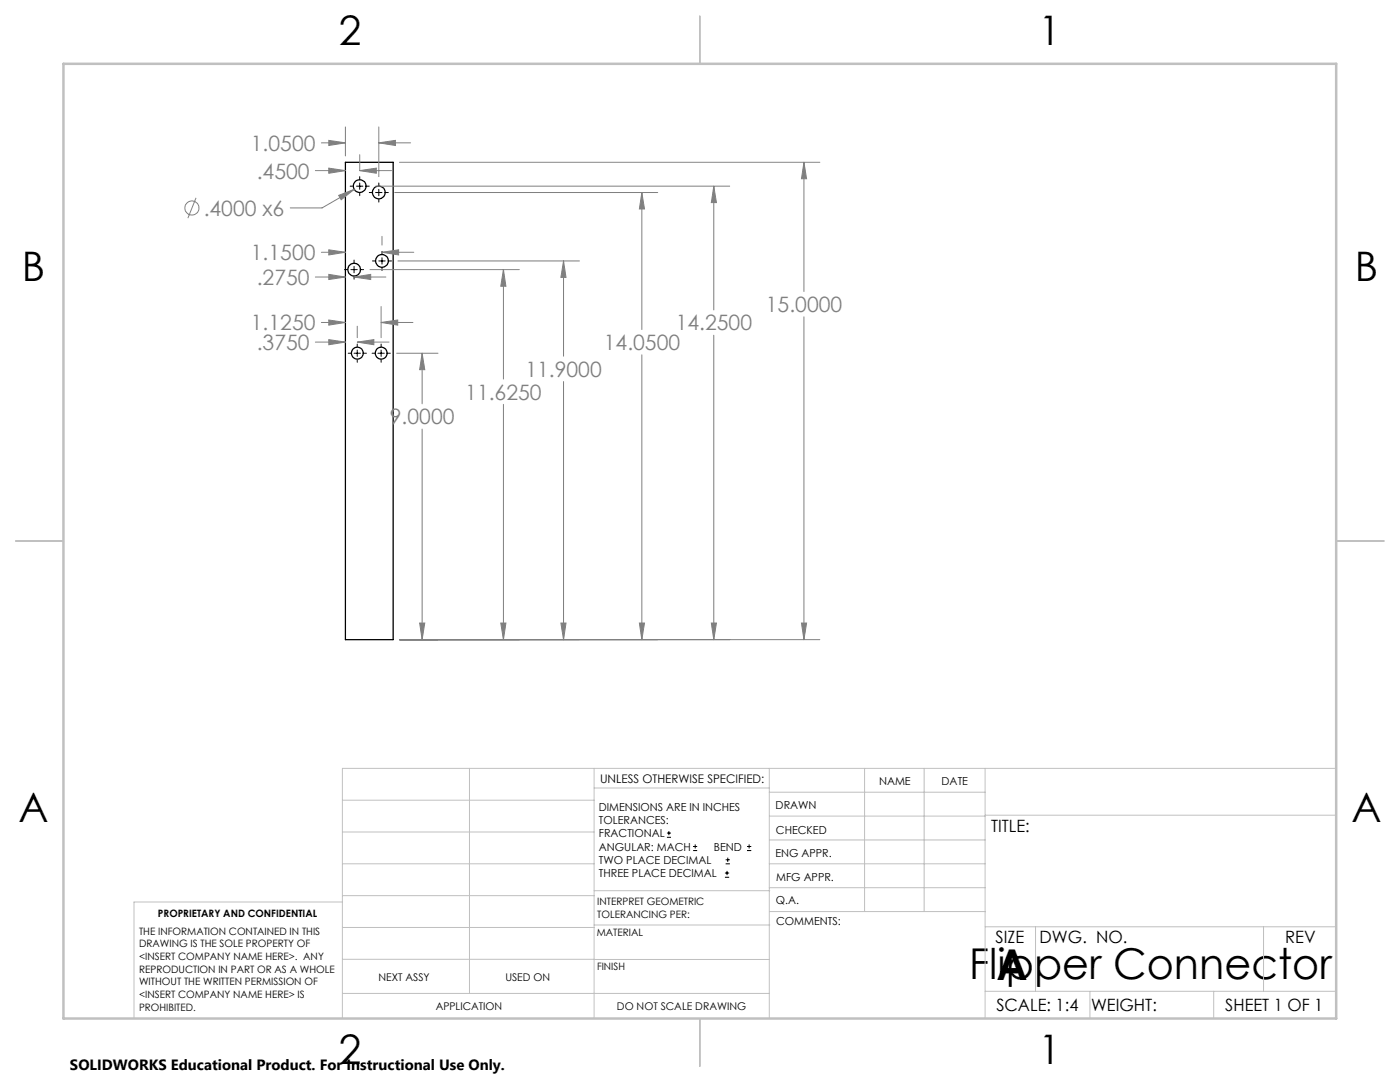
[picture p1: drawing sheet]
<svg xmlns="http://www.w3.org/2000/svg" width="279mm" height="216mm" viewBox="0 0 279 216" stroke-linecap="round" stroke-linejoin="round" font-family="sans-serif">
<g fill="none" stroke="#000" stroke-width=".25">
<path d="M68.9 32.4h9.6v95.2h-9.6z"/>
<circle cx="71.8" cy="37.1" r="1.28"/>
<circle cx="75.6" cy="38.4" r="1.28"/>
<circle cx="70.7" cy="53.8" r="1.27"/>
<circle cx="76.2" cy="52.1" r="1.28"/>
<circle cx="71.3" cy="70.5" r="1.19"/>
<circle cx="76.1" cy="70.5" r="1.19"/>
</g>
<g fill="none" stroke="#808080" stroke-width=".2">
<path d="M39.1 39.5l-1.6 4M62.9 34h6M64.1 28.5h4.8M65.6 33.5l3.3 .5-3.3 .6zM65.6 28l3.3 .5-3.3 .5zM67.6 39l3.1-1.2-2.6 2.1zM68.9 25.3v5.8M70.7 37.8l-6.4 3.7h-6.4M71.8 34l3.3-.5v1.1zM71.8 30.9v3.1M71.8 34h6.3M75 37.1h70.6"/>
<path d="M75.6 28.5l3.3-.5v1zM75.6 25.3v9.9M75.6 28.5h6.4M78.8 38.4h52.5M79.7 32.4h83.9M128.1 38.4l.5 3.3h-1zM128.1 38.4v27.4M142.5 37.1l.5 3.3h-1zM142.5 37.1v24.7M160.4 32.4l.6 3.3h-1.1zM160.4 32.4v25.8M62.9 55.3h6"/>
<path d="M64.1 50.3h4.8M65.6 54.8l3.3 .5-3.3 .5zM65.6 49.8l3.3 .5-3.3 .6zM70.7 55.3l3.3-.5v1zM70.7 55.3h6.3M73.8 53.8h29.8M76.2 50.3l3.4-.5v1.1zM76.2 47.2v1.7M76.2 50.3h6.4M79.4 52.1h36.2M100.5 53.8l.5 3.3h-1.1zM100.5 53.8v21.8"/>
<path d="M112.5 52.1l.5 3.3h-1.1zM112.5 52.1v19M62.9 68.3h6M64.1 64.3h4.8M65.6 67.8l3.3 .5-3.3 .5zM65.6 63.9l3.3 .4-3.3 .6zM71.3 68.3l3.3-.5v1zM71.3 65.1v2.3M71.3 68.3h6.3M76.1 64.3l3.3-.4v1zM76.1 61.2v6.2M76.1 64.3h6.3"/>
<path d="M79.2 70.5h8.2M84.2 70.5l.6 3.3h-1.1zM84.2 70.5v10.1M112.5 76.1v51.5M128.1 70.8v56.8M142.5 66.9v60.7M160.4 63.2v64.4M84.2 85.6v42M100.5 80.7v46.9M79.7 127.6h83.9M83.7 124.3h1.1l-.6 3.3zM99.9 124.3h1.1l-.5 3.3z"/>
<path d="M111.9 124.3h1.1l-.5 3.3zM127.6 124.3h1l-.5 3.3zM142 124.3h1l-.5 3.3zM159.9 124.3h1.1l-.6 3.3z"/>
<circle cx="38.3" cy="41.5" r="1.41"/>
</g>
<g fill="none" stroke="#000" stroke-width=".2">
<path d="M69.9 37.1h.6M71.2 37.1h1.2M71.8 35.2v.7M71.8 36.5v1.3M71.8 38.4v.7M73.1 37.1h.6M73.7 38.4h.6M75 38.4h1.2M75.6 36.5v.6M75.6 37.8v1.3M75.6 39.7v.6M76.9 38.4h.6"/>
<path d="M68.8 53.8h.6M70 53.8h1.3M70.7 51.9v.6M70.7 53.2v1.2M70.7 55.1v.6M71.9 53.8h.7M74.3 52.1h.7M75.6 52.1h1.3M76.2 50.2v.6M76.2 51.4v1.3M76.2 53.3v.7M77.5 52.1h.6"/>
<path d="M69.5 70.5h.5M70.7 70.5h1.2M71.3 68.7v.5M71.3 69.8v1.3M71.3 71.8v.5M72.6 70.5h.5M74.3 70.5h.5M75.4 70.5h1.3M76.1 68.7v.5M76.1 69.8v1.3M76.1 71.8v.5M77.3 70.5h.6"/>
<path d="M133.1 167.1h.8M133.1 166.2h.8M133.5 165.8v.9M138.3 169.7h.8M138.3 168.9h.8M138.7 168.5v.8M144.7 175h.8M144.7 174.2h.8M144.8 172.4h.9M144.8 171.6h.9M145.1 173.8v.8M145.2 171.1v.9"/>
<path d="M149.1 169.7h.8M149.1 168.9h.8M149.5 168.5v.8"/>
</g>
<g fill="none" stroke="#c0c0c0" stroke-width=".2">
<path d="M68.3 159.7h50.3M93.7 153.3v44.9M118.6 153.3v49.9M118.6 157.2h34.9M153.5 153.3v49.9M153.5 158.1h43.1M172.5 153.3v28.6M184.4 153.3v28.6M196.6 153.3v49.9M266.7 153.3h-198.4v49.9M68.3 178.7h50.3M68.3 172.4h50.3"/>
<path d="M68.3 166h50.3M68.3 180h-41.6v23.2M118.6 177.7h35M153.5 167.6h43.1M153.5 162.8h43.1M153.5 172.4h43.1M153.5 177.1h43.1M196.6 162.7h70.1M68.3 198.2h85.2M68.3 191.4l85.2 .1M68.3 185.1h50.3M118.6 184.6h35"/>
<path d="M153.6 181.9h43M196.6 197.8h70.1M196.6 184.9h70.1M206.7 184.9v12.9M217.5 197.8v5.4M242.2 197.8v5.4M252.2 184.9v12.9"/>
</g>
<path d="M139.7 3.2v9.5M3.1 107.9h9.6M266.7 107.9h9.5M139.7 203.2v9.6" fill="none" stroke="#c0c0c0" stroke-width=".25"/>
<path d="M12.7 12.7h254v190.5h-254z" fill="none" stroke="#c0c0c0" stroke-width=".5"/>
<path d="M159.9 124.3h1.1l-.6 3.3zM160.4 32.4l.6 3.3h-1.1zM83.7 124.3h1.1l-.6 3.3zM84.2 70.5l.6 3.3h-1.1zM99.9 124.3h1.1l-.5 3.3zM100.5 53.8l.5 3.3h-1.1zM111.9 124.3h1.1l-.5 3.3zM112.5 52.1l.5 3.3h-1.1zM127.6 124.3h1l-.5 3.3zM128.1 38.4l.5 3.3h-1zM142 124.3h1l-.5 3.3zM142.5 37.1l.5 3.3h-1zM65.6 67.8l3.3 .5-3.3 .5zM71.3 68.3l3.3-.5v1zM65.6 63.9l3.3 .4-3.3 .6zM76.1 64.3l3.3-.4v1zM65.6 54.8l3.3 .5-3.3 .5zM70.7 55.3l3.3-.5v1zM65.6 49.8l3.3 .5-3.3 .6zM76.2 50.3l3.4-.5v1.1zM65.6 33.5l3.3 .5-3.3 .6zM71.8 34l3.3-.5v1.1zM65.6 28l3.3 .5-3.3 .5zM75.6 28.5l3.3-.5v1zM67.6 39l.5 .9 2.6-2.1z" fill="#808080"/>
<g font-size="8.5">
<text x="193.4" y="195.4">Flipper Connector</text>
<text x="198.9" y="195.5">A</text>
</g>
<g font-size="8.1">
<text x="67.6" y="8.9">2</text>
<text x="207.3" y="8.9">1</text>
<text x="4.4" y="56.2">B</text>
<text x="270.4" y="56.2">B</text>
<text x="3.7" y="164.1">A</text>
<text x="269.7" y="164.1">A</text>
<text x="67.6" y="212.4">2</text>
<text x="207.3" y="212.4">1</text>
</g>
<g font-size="4.2" fill="#808080">
<text x="50.1" y="30.1">1.0500</text>
<text x="51.2" y="35.6">.4500</text>
<text x="40.6" y="43">.4000 x6</text>
<text x="50.1" y="51.9">1.1500</text>
<text x="51.2" y="56.8">.2750</text>
<text x="50.1" y="65.9">1.1250</text>
<text x="134.9" y="65.9">14.2500</text>
<text x="152.8" y="62.3">15.0000</text>
<text x="51.2" y="69.9">.3750</text>
<text x="120.5" y="69.9">14.0500</text>
<text x="104.9" y="75.2">11.9000</text>
<text x="92.8" y="79.8">11.6250</text>
<text x="77.8" y="84.7">9.0000</text>
</g>
<g font-size="3.4">
<text x="197.8" y="166">TITLE:</text>
<text x="198.7" y="188.1">SIZE</text>
<text x="207.5" y="188.1">DWG. NO.</text>
<text x="256.5" y="188.2">REV</text>
<text x="198.8" y="201.7">SCALE: 1:4</text>
<text x="217.7" y="201.8">WEIGHT:</text>
<text x="244.5" y="201.7">SHEET 1 OF 1</text>
</g>
<text font-size="3" x="14" y="213.5">SOLIDWORKS Educational Product. For Instructional Use Only.</text>
<text font-size="2.4" x="119.8" y="156.2">UNLESS OTHERWISE SPECIFIED:</text>
<g font-size="2.2">
<text x="119.5" y="161.8">DIMENSIONS ARE IN INCHES</text>
<text x="154.8" y="161.4">DRAWN</text>
<text x="175.4" y="156.6">NAME</text>
<text x="187.9" y="156.7">DATE</text>
<text x="119.5" y="164.4">TOLERANCES:</text>
<text x="119.5" y="167.1">FRACTIONAL</text>
<text x="154.9" y="166.3">CHECKED</text>
<text x="119.5" y="169.7">ANGULAR: MACH</text>
<text x="119.5" y="172.4">TWO PLACE DECIMAL</text>
<text x="142.5" y="169.7">BEND</text>
<text x="154.8" y="171">ENG APPR.</text>
<text x="119.5" y="175">THREE PLACE DECIMAL</text>
<text x="154.9" y="175.7">MFG APPR.</text>
<text x="154.9" y="180.4">Q.A.</text>
<text x="154.9" y="184.6">COMMENTS:</text>
</g>
<g font-size="2.1">
<text x="75.5" y="195.7">NEXT ASSY</text>
<text x="100.9" y="195.7">USED ON</text>
<text x="86.9" y="201.5">APPLICATION</text>
<text x="123.1" y="201.6">DO NOT SCALE DRAWING</text>
</g>
<g font-size="2">
<text x="31.5" y="182.9">PROPRIETARY AND CONFIDENTIAL</text>
<text x="119.2" y="180.6">INTERPRET GEOMETRIC</text>
<text x="119.2" y="183.1">TOLERANCING PER:</text>
<text x="27.8" y="186.5">THE INFORMATION CONTAINED IN THIS</text>
<text x="27.8" y="189">DRAWING IS THE SOLE PROPERTY OF</text>
<text x="27.8" y="191.6">&lt;INSERT COMPANY NAME HERE&gt;. ANY</text>
<text x="119.1" y="186.7">MATERIAL</text>
<text x="27.8" y="194.1">REPRODUCTION IN PART OR AS A WHOLE</text>
<text x="27.8" y="196.6">WITHOUT THE WRITTEN PERMISSION OF</text>
<text x="119.1" y="193.5">FINISH</text>
<text x="27.8" y="199.1">&lt;INSERT COMPANY NAME HERE&gt; IS</text>
<text x="27.8" y="201.7">PROHIBITED.</text>
</g>
</svg>
